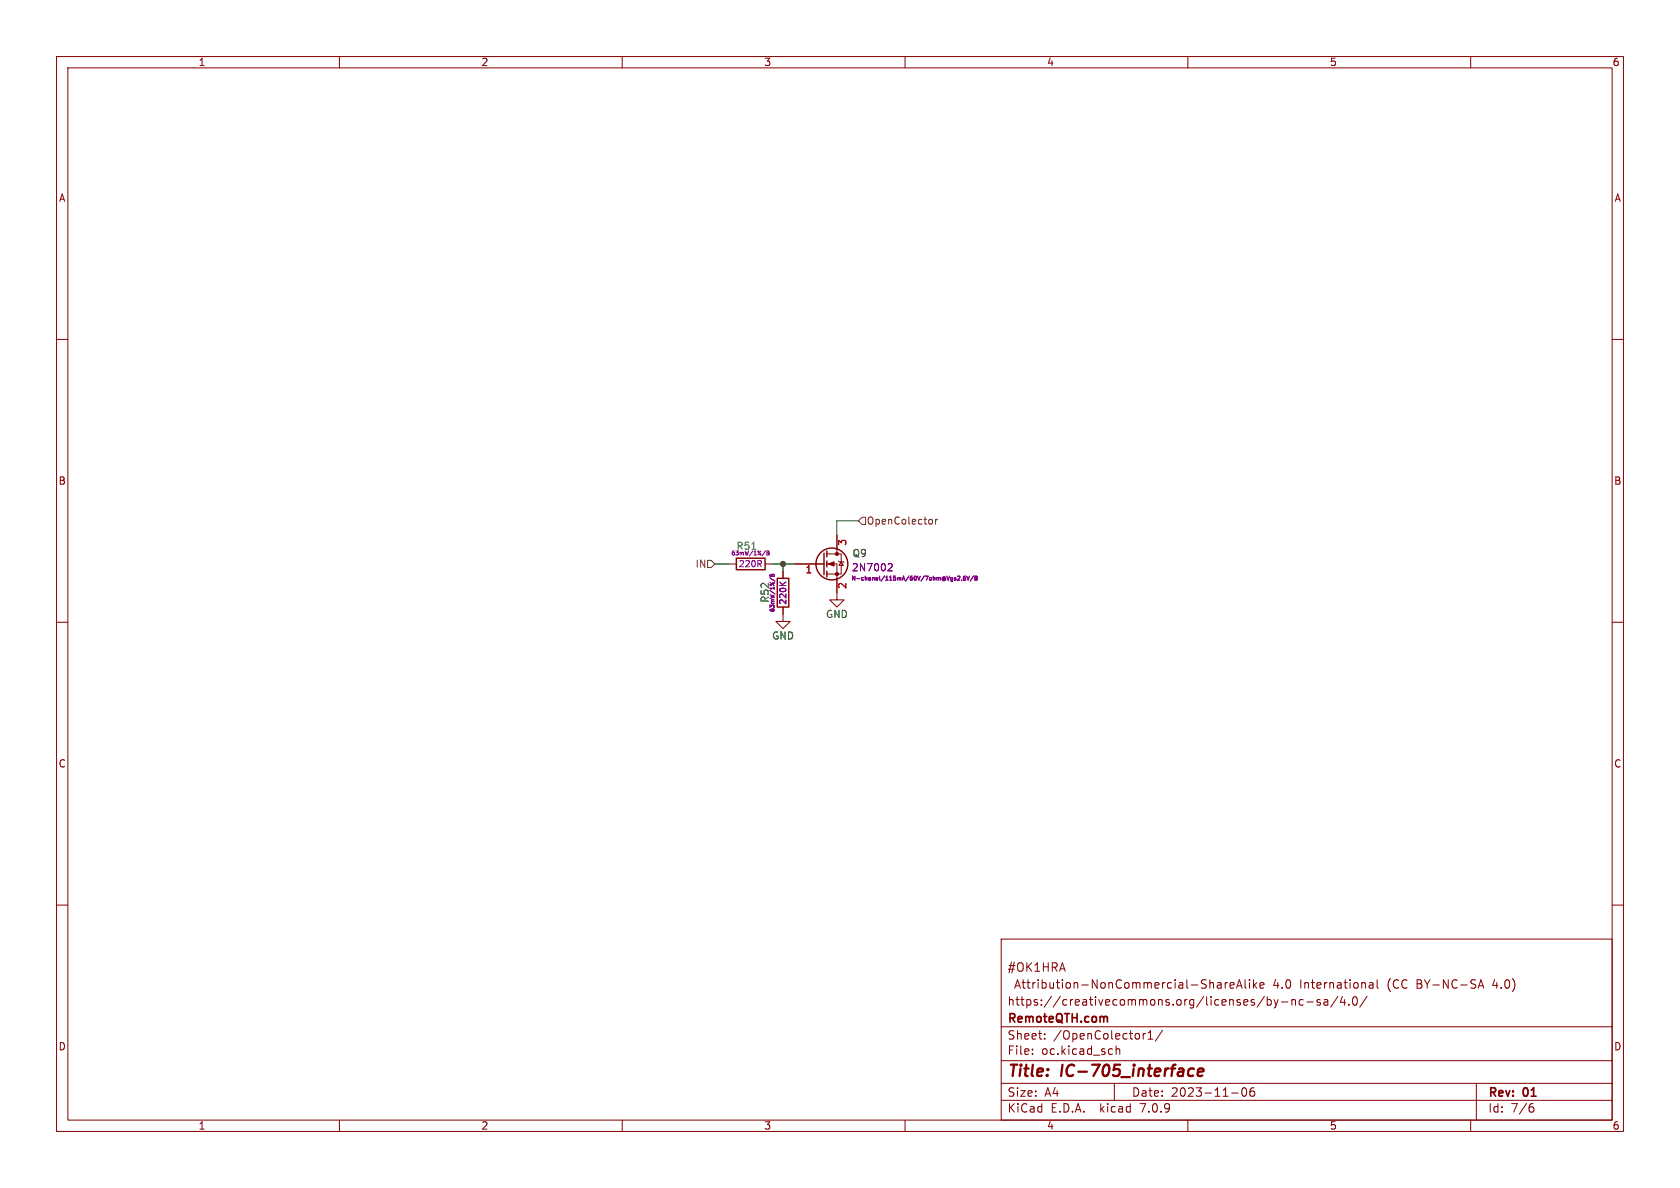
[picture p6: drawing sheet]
<svg xmlns="http://www.w3.org/2000/svg" width="297mm" height="210mm" viewBox="0 0 297 210" stroke-linecap="round" stroke-linejoin="round" font-family="sans-serif">
<g fill="none" stroke="#840000" stroke-width=".18">
<path d="M10 10h277v190h-277zM12 12h273v186h-273zM60 10v2M110 10v2M160 10v2M210 10v2M260 10v2M10 60h2M285 60h2M128.9 99.7h1.3M135.3 99.7h1.2M140.3 99.7h5.4"/>
<path d="M146.2 99.7h1.8v6.3h1.2l-1.2 1.3-1.3-1.3h1.3M146.2 97.9h1.8M148 97.9h.7v3.6h-2.5M148 94.6v3.3M148.2 99.2l.1 .1h.8l.1 .1M148.7 99.3l.4 .6h-.8zM10 110h2M138.4 107.3v2.6h1.3l-1.3 1.2-1.2-1.2h1.2M138.4 101v1.2M285 110h2M10 160h2M285 160h2"/>
<path d="M177 166h108v32h-108zM215.8 173.8l.1 .9M215.9 174.6l-.2 .1M215.9 174.1h-.2M216.6 173.7v1M217 173.7l-.3 .1-.1 .2M217.5 174.2l.7-.1-.1-.3-.4-.1-.2 .2v.7h.6M218.6 174.7l.5-1.5 .5 1.5M218.7 174.3h.8M220.1 173.2v1.3l.2 .2M220.9 173.2v.1M220.9 173.7v1"/>
<path d="M221.6 173.2v1.5M221.7 174.1l.5 .6M222.2 173.7l-.6 .6M222.7 174.2l.8-.1-.1-.3-.4-.1-.3 .2 .1 .7h.6M226 176.7l-.4 1M226.5 177.1h1.2M228.4 176.7v1M228.4 176.8l.2-.1 .4 .1v.9M230.4 176.8l-.4-.1-.3 .3v.4l.1 .2h.6M231 177.1h1.2M233.4 176.8l-.4-.1-.2 .2 .1 .2 .5 .2v.3h-.6M234.1 176.8h.6v.9"/>
<path d="M234.7 177.1h-.5a.29 .29 0 0 0-.2 .3 .29 .29 0 0 0 .2 .3l.5-.1M236.5 176.1l-1.3 2M237.3 176.1l-.3 1.1h.9M237.7 176.7v1M238.5 177.6v.1M239.2 176.3l.3-.1a.81 .81 0 0 1 .5 .6 .81 .81 0 0 1-.3 .8l-.1 .1a.81 .81 0 0 1-.4-1.4zM241.7 176.1l-1.3 2M242 174.5l.2 .2 .5-.1M242.1 173.8h.6v.9M242.7 174.1h-.5l-.2 .2M243.5 173.2v1.3l.2 .2M261.3 174.7l.5-1.5 .5 1.5"/>
<path d="M261.5 174.3h.7M60 198v2M110 198v2M160 198v2M177 194.5h108M177 191.5h108M177 187.5h108M177 181.5h108M182.5 186.3v.1M182.5 185.5v.1M184.7 183.6v.1M184.7 182.8v.1"/>
<path d="M197 191.5v3M197.3 184.9v1.5M197.3 185.5l.2-.1 .4 .1 .1 .9M202.5 182.7l-.3 .1M203 183.7h.8M203 182.6l.4-.4v1.5M205.5 182.1l-1.3 2M210 198v2M217.7 193.2h1.2M219.7 192.4l.2-.1a.81 .81 0 0 1 .6 .6 .81 .81 0 0 1-.3 .8l-.2 .1a.81 .81 0 0 1-.3-1.4zM221.7 192.3a.59 .59 0 0 0-.7 .6v.6l.1 .2 .4 .1 .2-.1 .1-.5-.1-.3h-.5l-.2 .3M260 198v2"/>
<path d="M261 191.5v6.5M270.6 195.7h.3l.3 .3-.1 .5-.5 .1M271 195.1l-.4 .1"/>
</g>
<path d="M210.2 190.1l.1 .1 .6-.1M211.1 189a.66 .66 0 0 0-1 .3M211.8 189.5l.9-.1v-.4l-.2-.1-.6 .1-.2 .9 .3 .3 .6-.1" fill="none" stroke="#840000" stroke-width=".4"/>
<path d="M195.3 179.7l.4 .1 .1 .1v.8" fill="none" stroke="#840000" stroke-width=".3"/>
<g fill="none" stroke="#840000" stroke-width=".25">
<path d="M130.2 98.7h5.1v2h-5.1zM145.7 97.8v3.8M146.2 97.4v1M146.2 99.2v1M137.4 102.2h2v5.1h-2zM146.2 101v1"/>
<circle cx="147.1" cy="99.7" r="2.82"/>
</g>
<g fill="#840000" stroke="#840000" stroke-width=".18">
<path d="M146.4 99.7l1-.4v.8z"/>
<circle cx="148" cy="101.5" r=".28"/>
<circle cx="148" cy="97.9" r=".28"/>
</g>
<g fill="none" stroke="#840084" stroke-width=".18">
<path d="M134.2 99.7l.4 .5M134.6 99.2v.4M135.3 97.4l-.6 .9M135.6 97.4l.3 .1-.1 .2 .2 .3-.2 .1h-.2zM135.6 97.7h.2M157.2 99.6l.4 .1 .1 .3-.7 .9h.7M136.1 102.2l.9 .6M136.2 101.6l.1-.1 .2 .2 .2-.2 .1 .4h-.7zM136.5 101.7v.2M137.8 102.9l.7 .6M138.9 102.9l-.6 .4M169 102.1l-.3 .1 .3 .2v.1h-.3"/>
<path d="M169.3 101.9l.3-.1 .1 .2-.4 .6h.4M170 102.5v.1M170 102.6v.1M170.6 101.8l-.3 .2v.4l.1 .2 .3-.1-.1-.4h-.2l-.1 .2M170.9 101.8l.2 .8 .3-.8M172.1 101.8l-.6 .9M172.4 101.8l.3 .2-.1 .2 .2 .2-.2 .2h-.2zM172.4 102.2h.2"/>
</g>
<path d="M132.9 97.1h.7" fill="none" stroke="#006464" stroke-width=".18"/>
<path d="M125.1 99.1h.6l.7 .6-.7 .6h-.6zM152.4 91.4h.6v1.3h-.6l-.6-.6zM164.6 91.8l.2 .2v.4l-.2 .3M165.4 91.8v.9M165.8 91.8l-.4 .2" fill="none" stroke="#725600" stroke-width=".18"/>
<path d="M126.4 99.7h2.5M136.5 99.7h3.8M138.4 99.7v1.3M151.8 92.1h-3.8v2.5" fill="none" stroke="#009600" stroke-width=".18"/>
<circle cx="138.4" cy="99.7" r=".46" fill="#009600" stroke="#009600" stroke-width=".18"/>
<g font-size="2.8" fill="#840000">
<text x="178" y="190.9">Title:</text>
<text x="187.7" y="190.9">IC-705_interface</text>
</g>
<g font-size="2.1" fill="#840000">
<text x="178" y="172">#OK1HRA</text>
<text x="178" y="178">https://creativecommons.org/licenses/by-nc-sa/4.0/</text>
<text x="179.3" y="175">Attribution-NonCommercial-ShareAlike</text>
<text x="225.1" y="175">4.0</text>
<text x="230" y="175">International</text>
<text x="245.6" y="175">(CC</text>
<text x="250.9" y="175">BY-NC-SA</text>
<text x="264.4" y="175">4.0)</text>
<text x="178" y="184">Sheet:</text>
<text x="178" y="181.2">RemoteQTH.com</text>
<text x="186.2" y="184">/OpenColector1/</text>
<text x="178" y="186.7">File:</text>
<text x="184.1" y="186.7">oc.kicad_sch</text>
<text x="178" y="196.9">KiCad</text>
<text x="178" y="194.1">Size:</text>
<text x="184.7" y="194.1">A4</text>
<text x="185.7" y="196.9">E.D.A.</text>
<text x="194.6" y="196.9">kicad</text>
<text x="200" y="194.1">Date:</text>
<text x="201.8" y="196.9">7.0.9</text>
<text x="207" y="194.1">2023-11-06</text>
<text x="263" y="194.3">Rev:</text>
<text x="263" y="196.9">Id:</text>
<text x="267.1" y="196.9">7/6</text>
<text x="269.4" y="194.3">01</text>
</g>
<g font-size="1.8" fill="#840000">
<text x="35" y="11.9">1</text>
<text x="85" y="11.9">2</text>
<text x="135" y="11.9">3</text>
<text x="185" y="11.9">4</text>
<text x="235" y="11.9">5</text>
<text x="285" y="11.9">6</text>
<text x="10.3" y="35.9">A</text>
<text x="285.3" y="35.9">A</text>
<text x="10.3" y="85.9">B</text>
<text x="285.3" y="85.9">B</text>
<text x="10.3" y="135.9">C</text>
<text x="285.3" y="135.9">C</text>
<text x="10.3" y="185.9">D</text>
<text x="285.3" y="185.9">D</text>
<text x="35" y="199.9">1</text>
<text x="85" y="199.9">2</text>
<text x="135" y="199.9">3</text>
<text x="185" y="199.9">4</text>
<text x="235" y="199.9">5</text>
<text x="285" y="199.9">6</text>
</g>
<g font-size="1.8" fill="#725600">
<text x="153.1" y="92.9">OpenColector</text>
<text x="122.9" y="100.6">IN</text>
</g>
<g font-size="1.8" fill="#840084">
<text x="130.1" y="97.4">R51</text>
<text x="150.5" y="101.2">2N7002</text>
<text x="136.1" y="106.7" transform="rotate(-90 136.1 106.7)">R52</text>
</g>
<g font-size="1.8" fill="#a90000">
<text x="142.3" y="101.7">1</text>
<text x="149.9" y="96.6" transform="rotate(-90 149.9 96.6)">3</text>
<text x="149.9" y="104.2" transform="rotate(-90 149.9 104.2)">2</text>
</g>
<g font-size="1.8" fill="#006464">
<text x="150.6" y="98.7">Q9</text>
<text x="136.4" y="113.3">GND</text>
<text x="145.9" y="109.4">GND</text>
</g>
<g font-size="1.5" fill="#840084">
<text x="130.5" y="100.5">220R</text>
<text x="139.2" y="107" transform="rotate(-90 139.2 107)">220K</text>
</g>
<g font-size="1" fill="#840084">
<text x="129.2" y="98.4">63mW/1%/B</text>
<text x="150.4" y="102.8">N-chanel/115mA/60V/7ohm@Vgs2,6V/B</text>
<text x="137.1" y="108.3" transform="rotate(-90 137.1 108.3)">63mW/1%/B</text>
</g>
</svg>
